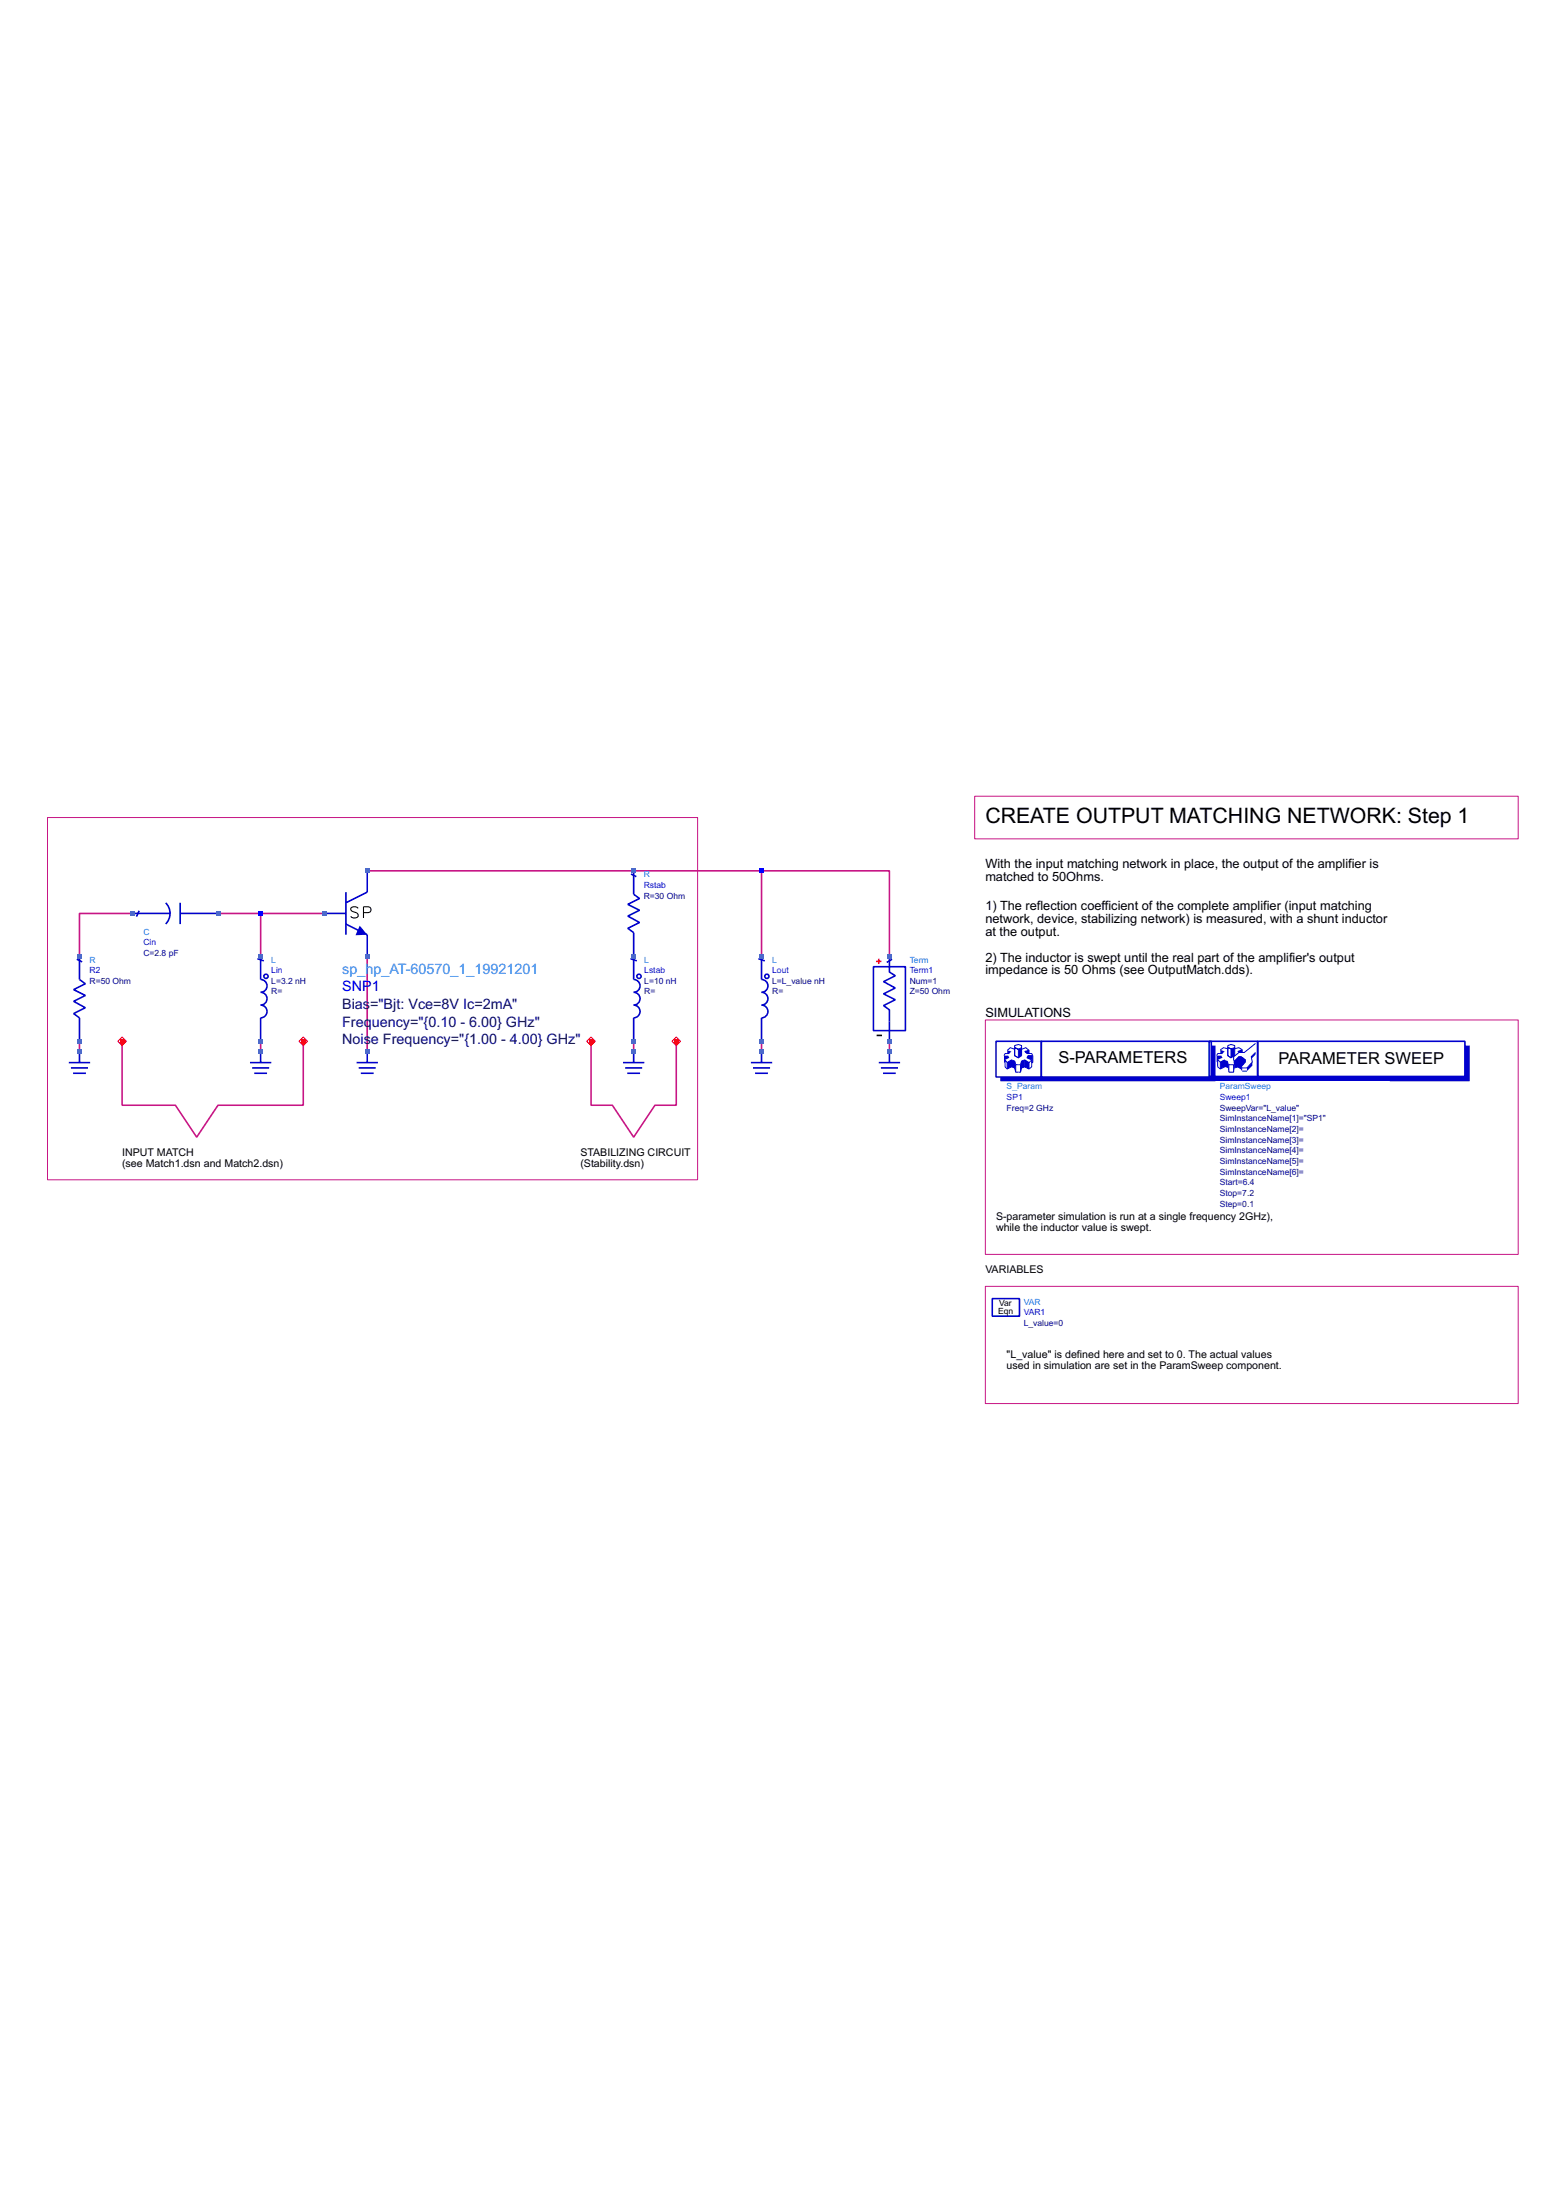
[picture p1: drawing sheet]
<svg xmlns="http://www.w3.org/2000/svg" width="210mm" height="297mm" viewBox="0 0 210 297" stroke-linecap="round" stroke-linejoin="round" font-family="sans-serif">
<g fill="none" stroke="#c71585" stroke-width=".22">
<path d="M49.6 117.6h53.2M102.8 117.6h17.3v11.5M102.8 117.6v11.5M17.9 123.3h-7.2v5.8M29.4 123.3h14.4M35.2 123.3v5.8M49.6 129.1v12.9M10.7 140.6v1.4M16.5 140.6v8.6h7.2l2.9 4.3 2.8-4.3h11.5v-8.6M35.2 140.6v1.4M79.8 140.6v8.6h2.9l2.8 4.3 2.9-4.3h2.9v-8.6M85.5 140.6v1.4"/>
<path d="M102.8 140.6v1.4M120.1 140.6v1.4"/>
</g>
<path d="M6.4 110.4h87.8v48.9h-87.8zM131.6 107.5h73.3v5.8h-73.3zM133 137.7h71.9v31.7h-71.9zM133 173.7h71.9v15.8h-71.9z" fill="none" stroke="#c71585" stroke-width=".13"/>
<path d="M118.3 139.8h.8" fill="none" stroke="#000" stroke-width=".22"/>
<g fill="none" stroke="#0000cd" stroke-width=".22">
<path d="M85.2 118l.7 .4M85.5 117.6v3.1l.8 .6-1.6 .8 1.6 .8-1.6 .8 1.6 .9-1.6 .7 .8 .6v6.3a.86 .86 0 0 1 .9 .9 .86 .86 0 0 1-.9 .9 .86 .86 0 0 1 .9 .8 .86 .86 0 0 1-.9 .9 .86 .86 0 0 1 .9 .9 .86 .86 0 0 1-.9 .8v3.2M10.4 129.5l.7 .4M10.7 129.1v3.1l.8 .6-1.6 .8 1.6 .8-1.6 .8 1.6 .9-1.6 .8 .8 .5v3.2M17.9 123.3h5.1M18.8 123l-.4 .8M22.4 121.9a2.01 2.01 0 0 1 0 2.9M24.3 121.9v2.9M24.4 123.3h5M34.8 129.4l.8 .3M35.2 129.1v3.1a.86 .86 0 0 1 .8 .9 .86 .86 0 0 1-.8 .9 .86 .86 0 0 1 .8 .8 .86 .86 0 0 1-.8 .9 .86 .86 0 0 1 .8 .9 .86 .86 0 0 1-.8 .8v3.2M85.1 129.4l.9 .3"/>
<path d="M102.4 129.4l.8 .3M102.8 129.1v3.1a.86 .86 0 0 1 .9 .9 .86 .86 0 0 1-.9 .9 .86 .86 0 0 1 .9 .8 .86 .86 0 0 1-.9 .9 .86 .86 0 0 1 .9 .9 .86 .86 0 0 1-.9 .8v3.2M117.9 130.5h4.3v8.7h-4.3zM120.1 129.1v2.1l.8 .5-1.6 .8 1.6 .9-1.6 .8 1.6 .8-1.6 .8 .8 .5v4.3M120.4 129.5l-.7 .4M134.4 140.6h6.2v4.8h-6.2zM140.6 140.6h22.9v4.8h-22.9z"/>
<circle cx="35.9" cy="131.8" r=".29"/>
<circle cx="86.3" cy="131.8" r=".29"/>
<circle cx="103.5" cy="131.8" r=".29"/>
</g>
<path d="M118.3 129.8h.7M118.6 129.4v.8" fill="none" stroke="#ff4500" stroke-width=".22"/>
<g fill="none" stroke="#0000cd" stroke-width=".13">
<path d="M136 143.5l.5-.4v.9l-.5 .3zM136 143.5l-.3-.4v.9l.3 .3M136.2 142.2h-.5l-.2 .3M136.5 143.1l.5 .2v.9l-.5-.2M137 141.2l.5-.2 .4 .2v.3l-.4 .2-.5-.2zM137 141.5v1l.5 .3 .4-.3v-1M137 141.7l-.6-.2-.4 .3M137 143.3l.1 .5M137 144.2l.1 .6M137.1 143.8h.7M137.1 144.8h.7M137.1 143.8v1"/>
<path d="M137.8 143.8v1M137.9 141.7l.6-.2 .4 .3M137.9 143.3l-.1 .5M137.9 144.2l-.1 .6M138.3 143.1l.6 .4v.8l-.6-.3zM138.3 143.1l-.4 .2v.9l.4-.2M138.9 143.5l.4-.4v.9l-.4 .3M138.9 142.2v-.4l-.6 .2 .3 .2h.7l.1 .3M139.4 142.5v1h-.1M139.4 142.5h-.6l-.2 .3 .7 .3"/>
</g>
<g fill="#0000cd">
<path d="M135.5 142.5h.6l.1 .3-.5 .3v.4h-.2z"/>
<path d="M136 141.8l.5 .2-.3 .2h-.2z"/>
<path d="M136.5 143.1l.5 .2 .1 .5v1l-.1-.6-.5-.2z"/>
<path d="M138.3 142l.6-.2v.4h-.3z"/>
<path d="M138.8 142.5h.6v1h-.1v-.4l-.7-.3z"/>
<path d="M138.3 143.1l.6 .4v.8l-.6-.3z"/>
<path d="M137.9 143.3l.4-.2v.9l-.4 .2z"/>
<path d="M136 143.5l.5-.4v.9l-.5 .3z"/>
<path d="M137.9 143.3v.9l-.1 .6v-1z"/>
</g>
<path d="M137 141.5l.5 .2v1.1l-.5-.3zM137 141.5l.5 .2" fill="none" stroke="#0000cd" stroke-width=".13"/>
<g fill="#0000cd">
<path d="M137.5 141.7l.4-.2v1l-.4 .3z"/>
<path d="M135 145.4h28.5v-4.2h.6v4.8h-29.1z"/>
</g>
<path d="M163.2 140.6h6.6v4.7h-6.6zM169.8 140.6h27.9v4.7h-27.9z" fill="none" stroke="#0000cd" stroke-width=".22"/>
<g fill="none" stroke="#0000cd" stroke-width=".13">
<path d="M164.7 143.4l.6-.3v.9l-.6 .3zM164.7 143.4l-.3-.3v.9l.3 .3M165 142.2h-.6l-.2 .3M165.7 141.2l.5-.2 .5 .2v.3l-.5 .1-.5-.1zM165.7 141.6l-.5-.1-.5 .2M165.7 141.5v1l.5 .3 .5-.3v-1M165.9 143.8h.6v1h-.6zM166.7 141.6l.5-.1 .5 .2M167.1 143.3v.7l.4 .3M167.1 144l-.4 .2M167.2 142.7v.4l-.5 .7v-.5zM167.5 142.7l.6 .4"/>
<path d="M167.7 144.6h.6M169.5 140.9l-1.5 1.2h-.8l-.7 .6v.4l.2 .2 .5-.6h.3l.6 .4v.3l-.6 .6 .2 .2h.6l.7-.8-.1-.7 .6-.6"/>
</g>
<g fill="#0000cd">
<path d="M164.2 142.5h.7l.1 .3-.6 .3v.3h-.2z"/>
<path d="M164.7 141.7l.6 .3-.3 .2h-.3z"/>
<path d="M165.3 143.1l.4 .2 .2 .5v1l-.2-.6-.4-.2z"/>
<path d="M164.7 143.4l.6-.3v.9l-.6 .3z"/>
<path d="M166.7 143.3v.9l-.2 .6v-1z"/>
</g>
<path d="M165.7 141.5l.5 .1v1.2l-.5-.3zM165.7 141.5l.5 .1" fill="none" stroke="#0000cd" stroke-width=".13"/>
<g fill="#0000cd">
<path d="M166.2 141.6l.5-.1v1l-.5 .3z"/>
<path d="M167.5 144l.2 .2v.4l-.2-.1z"/>
<path d="M169 143.4v.5l-.7 .7v-.4z"/>
<path d="M169.5 142.1v.3l-.6 .6v-.3z"/>
</g>
<path d="M167.1 142l.6-.3v.4h-.5z" fill="none" stroke="#0000cd" stroke-width=".13"/>
<g fill="#0000cd">
<path d="M167.1 142l.6-.3v.4h-.5z"/>
<path d="M167.1 143.1l.6 .4-.2 .8-.4-.3-.4 .2v-.7z"/>
<path d="M166.5 143.1l.2 .2v.5l-.2-.3z"/>
<path d="M167.2 142.7h.3l.6 .4v.3l-.6 .6-.8-.5v-.2z"/>
<path d="M187.6 145.3h10.1v-4.1h.7v4.8h-10.8z"/>
<path d="M163.8 145.3h23.8v.7h-23.8z"/>
</g>
<path d="M133.9 175.3h3.7v2.4h-3.7z" fill="none" stroke="#0000cd" stroke-width=".22"/>
<path d="M134 177.7h3.6v-2.3h.1v2.4h-3.7z" fill="#0000cd"/>
<g fill="none" stroke="#0000cd" stroke-width=".22">
<path d="M49.6 117.6v2.9l-2.9 1.4M43.8 123.3h2.9M46.7 124.8l2.9 1.4v2.9M46.7 120.5v5.7M9.3 143.5h2.9M9.6 144.2h2.3M9.9 144.9h1.7M10.7 142v1.5M33.7 143.5h2.9M34 144.2h2.3M34.3 144.9h1.7M35.2 142v1.5"/>
<path d="M48.1 143.5h2.9M48.4 144.2h2.3M48.7 144.9h1.7M49.6 142v1.5M84.1 143.5h2.9M84.4 144.2h2.3M84.7 144.9h1.7M85.5 142v1.5M101.4 143.5h2.8M101.6 144.2h2.3M101.9 144.9h1.8M102.8 142v1.5"/>
<path d="M118.6 143.5h2.9M118.9 144.2h2.3M119.2 144.9h1.7M120.1 142v1.5"/>
</g>
<path d="M48.3 122.6a.57 .57 0 0 0-.5-.2 .57 .57 0 0 0-.5 .4l.2 .2 .6 .2a.37 .37 0 0 1 .2 .3 .37 .37 0 0 1-.1 .4 .69 .69 0 0 1-.9-.2M49.1 123.2h.6a.4 .4 0 0 0 .4-.4 .4 .4 0 0 0-.4-.4h-.6v1.5" fill="none" stroke="#000" stroke-width=".14"/>
<path d="M48.6 125l1 1.2-1.6 .1z" fill="#0000cd"/>
<g fill="#4169e1">
<path d="M10.4 141.7h.6v.6h-.6z"/>
<path d="M10.4 140.3h.6v.6h-.6z"/>
<path d="M10.4 128.8h.6v.6h-.6z"/>
<path d="M17.6 123h.6v.6h-.6z"/>
<path d="M29.1 123h.6v.6h-.6z"/>
<path d="M34.9 141.7h.6v.6h-.6z"/>
<path d="M34.9 140.3h.6v.6h-.6z"/>
<path d="M34.9 128.8h.6v.6h-.6z"/>
</g>
<path d="M34.9 123h.6v.6h-.6z" fill="#00f"/>
<g fill="#4169e1">
<path d="M43.5 123h.6v.6h-.6z"/>
<path d="M49.3 141.7h.6v.6h-.6z"/>
<path d="M49.3 128.8h.6v.6h-.6z"/>
<path d="M49.3 117.3h.6v.6h-.6z"/>
<path d="M85.2 141.7h.6v.6h-.6z"/>
<path d="M85.2 140.3h.6v.6h-.6z"/>
<path d="M85.2 128.8h.6v.6h-.6z"/>
<path d="M85.2 117.3h.6v.6h-.6z"/>
<path d="M102.5 141.7h.6v.6h-.6z"/>
<path d="M102.5 140.3h.6v.6h-.6z"/>
<path d="M102.5 128.8h.6v.6h-.6z"/>
</g>
<path d="M102.5 117.3h.6v.6h-.6z" fill="#00f"/>
<g fill="#4169e1">
<path d="M119.8 141.7h.5v.6h-.5z"/>
<path d="M119.8 140.3h.5v.6h-.5z"/>
<path d="M119.8 128.8h.5v.6h-.5z"/>
</g>
<path d="M16.2 140.3h.6v.6h-.6z" fill="#f00"/>
<path d="M16.5 140l.6 .6-.6 .6-.6-.6z" fill="none" stroke="#f00" stroke-width=".13"/>
<path d="M40.7 140.3h.5v.6h-.5z" fill="#f00"/>
<path d="M40.9 140l.6 .6-.6 .6-.5-.6z" fill="none" stroke="#f00" stroke-width=".13"/>
<path d="M79.5 140.3h.6v.6h-.6z" fill="#f00"/>
<path d="M79.8 140l.6 .6-.6 .6-.6-.6z" fill="none" stroke="#f00" stroke-width=".13"/>
<path d="M91 140.3h.6v.6h-.6z" fill="#f00"/>
<path d="M91.3 140l.6 .6-.6 .6-.6-.6z" fill="none" stroke="#f00" stroke-width=".13"/>
<text font-size="2.9" x="133" y="111.1">CREATE OUTPUT MATCHING NETWORK: Step 1</text>
<g font-size="2.2">
<text x="142.9" y="143.5">S-PARAMETERS</text>
<text x="172.6" y="143.7">PARAMETER SWEEP</text>
</g>
<text font-size="1.9" fill="#1e90ff" x="46.2" y="131.5">sp_hp_AT-60570_1_19921201</text>
<text font-size="1.9" fill="#00f" x="46.2" y="133.9">SNP1</text>
<g font-size="1.9" fill="#000080">
<text x="46.2" y="136.2">Bias</text>
<text x="50" y="136.2">=&quot;Bjt: Vce=8V Ic=2mA&quot;</text>
<text x="46.2" y="141">Nois</text>
<text x="46.2" y="138.6">Frequency=&quot;{0.10 - 6.00} GHz&quot;</text>
<text x="50.1" y="141">e Frequency=&quot;{1.00 - 4.00} GHz&quot;</text>
</g>
<g font-size="1.7">
<text x="133" y="117.2">With the input matching network in place, the output of the amplifier is</text>
<text x="133" y="118.9">matched to 50Ohms.</text>
<text x="133" y="122.9">1) The reflection coefficient of the complete amplifier (input matching</text>
<text x="133" y="124.6">network, device, stabilizing network) is measured, with a shunt inductor</text>
<text x="133" y="126.4">at the output.</text>
<text x="133" y="129.8">2) The inductor is swept until the real part of the amplifier's output</text>
<text x="133" y="131.5">impedance is 50 Ohms (see OutputMatch.dds).</text>
<text x="133" y="137.3">SIMULATIONS</text>
</g>
<g font-size="1.4">
<text x="16.5" y="156.1">INPUT MATCH</text>
<text x="16.5" y="157.5">(see Match1.dsn and Match2.dsn)</text>
<text x="78.3" y="156.1">STABILIZING CIRCUIT</text>
<text x="78.3" y="157.5">(Stability.dsn)</text>
<text x="134.4" y="164.7">S-parameter simulation is run at a single frequency 2GHz),</text>
<text x="134.4" y="166.1">while the inductor value is swept.</text>
<text x="133" y="171.9">VARIABLES</text>
<text x="135.9" y="183.4">&quot;L_value&quot; is defined here and set to 0. The actual values</text>
<text x="135.9" y="184.8">used in simulation are set in the ParamSweep component.</text>
</g>
<g font-size="1.2" fill="#1e90ff">
<text x="86.9" y="118.4">R</text>
<text x="12.1" y="130">R</text>
<text x="19.4" y="126.2">C</text>
<text x="36.6" y="130">L</text>
<text x="87" y="130">L</text>
<text x="104.2" y="130">L</text>
<text x="122.8" y="130">Term</text>
<text x="135.9" y="147.1">S_Param</text>
<text x="164.7" y="147.1">ParamSweep</text>
<text x="138.2" y="176.1">VAR</text>
</g>
<g font-size="1.2" fill="#00f">
<text x="86.9" y="119.9">Rstab</text>
<text x="12.1" y="131.4">R2</text>
<text x="19.4" y="127.7">Cin</text>
<text x="36.6" y="131.4">Lin</text>
<text x="87" y="131.4">Lstab</text>
<text x="104.2" y="131.4">Lout</text>
<text x="122.8" y="131.4">Term1</text>
<text x="135.9" y="148.5">SP1</text>
<text x="164.7" y="148.5">Sweep1</text>
<text x="138.2" y="177.6">VAR1</text>
</g>
<g font-size="1.2" fill="#000080">
<text x="86.9" y="121.3">R=30 Ohm</text>
<text x="19.4" y="129.1">C=2.8 pF</text>
<text x="12.1" y="132.8">R=50 Ohm</text>
<text x="36.6" y="134.3">R=</text>
<text x="36.6" y="132.8">L=3.2 nH</text>
<text x="87" y="134.3">R=</text>
<text x="87" y="132.8">L=10 nH</text>
<text x="104.2" y="134.3">R=</text>
<text x="104.2" y="132.8">L=L_value nH</text>
<text x="122.8" y="134.3">Z=50 Ohm</text>
<text x="122.8" y="132.8">Num=1</text>
<text x="135.9" y="150">Freq=2 GHz</text>
<text x="164.7" y="150">SweepVar=&quot;L_value&quot;</text>
<text x="164.7" y="155.7">SimInstanceName[4]=</text>
<text x="164.7" y="154.3">SimInstanceName[3]=</text>
<text x="164.7" y="152.8">SimInstanceName[2]=</text>
<text x="164.7" y="151.4">SimInstanceName[1]=&quot;SP1&quot;</text>
<text x="164.7" y="161.5">Stop=7.2</text>
<text x="164.7" y="160">Start=6.4</text>
<text x="164.7" y="158.6">SimInstanceName[6]=</text>
<text x="164.7" y="157.1">SimInstanceName[5]=</text>
<text x="164.7" y="162.9">Step=0.1</text>
<text x="138.2" y="179">L_value=0</text>
</g>
<g font-size="1.2">
<text x="134.7" y="177.4">Eqn</text>
<text x="134.9" y="176.3">Var</text>
</g>
</svg>
